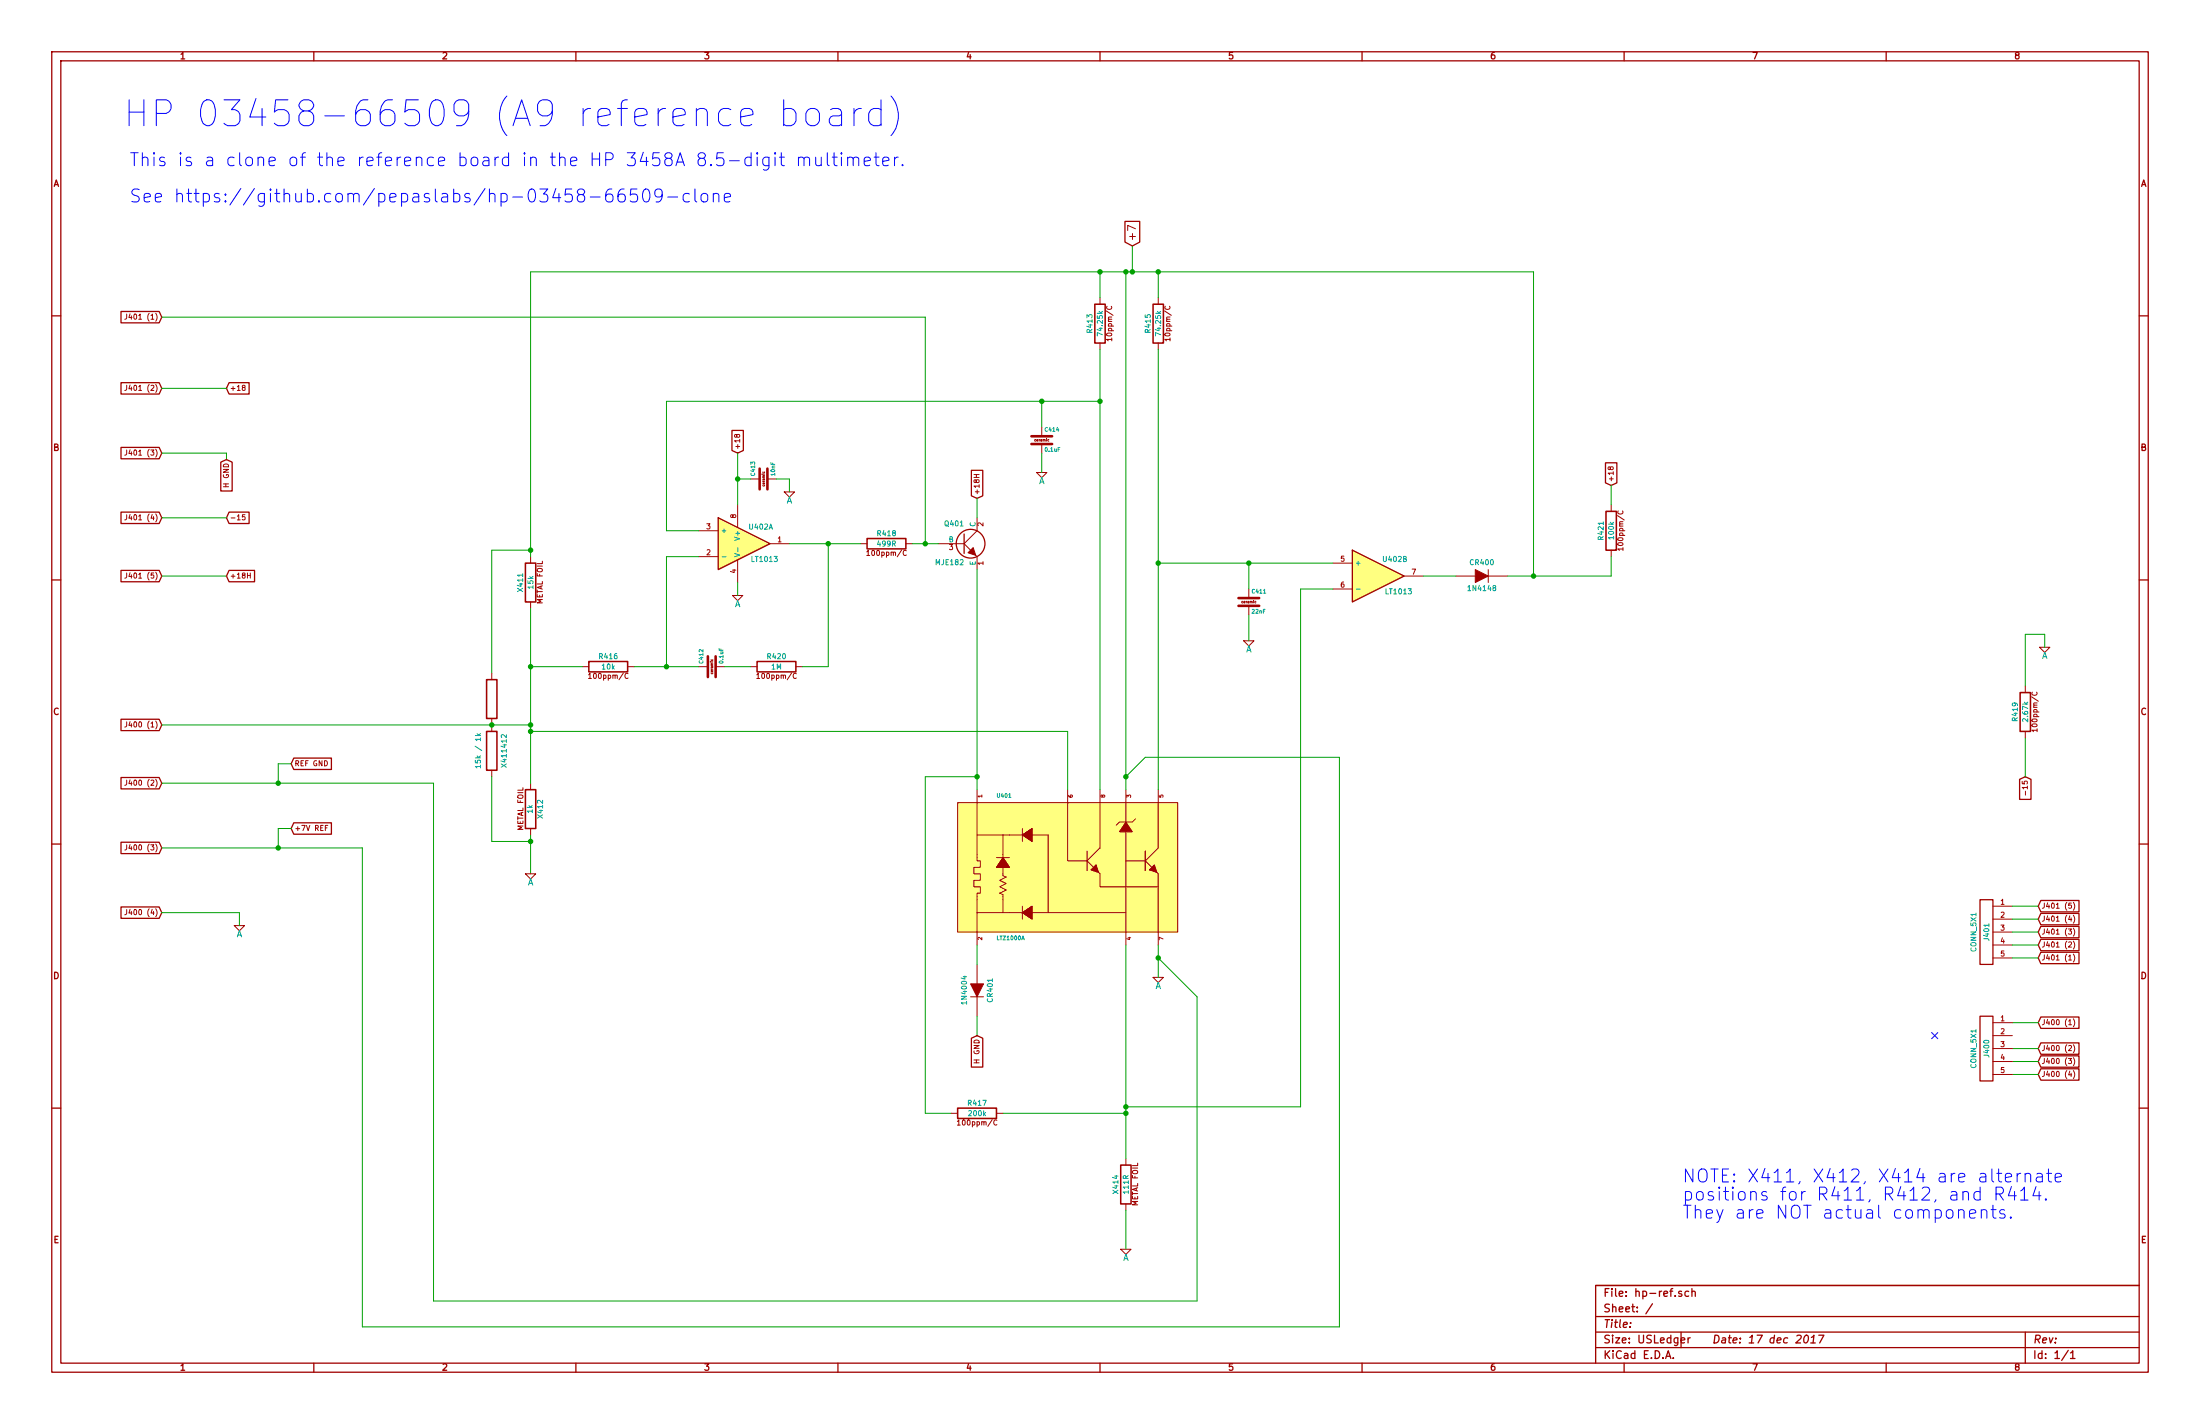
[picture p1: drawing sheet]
EESchema Schematic File Version 2
LIBS:PL_analog_ICs
LIBS:PL_capacitors
LIBS:PL_comms
LIBS:PL_connectors
LIBS:PL_diodes
LIBS:PL_displays
LIBS:PL_GPIB
LIBS:PL_inductors
LIBS:PL_LEDs
LIBS:PL_microcontrollers
LIBS:PL_mounting_holes
LIBS:PL_opamps
LIBS:PL_opto
LIBS:PL_power
LIBS:PL_references
LIBS:PL_regulators
LIBS:PL_relays
LIBS:PL_resistors
LIBS:PL_sensors
LIBS:PL_switchers
LIBS:PL_switches
LIBS:PL_transistors
LIBS:power
LIBS:device
LIBS:transistors
LIBS:conn
LIBS:linear
LIBS:regul
LIBS:74xx
LIBS:cmos4000
LIBS:adc-dac
LIBS:memory
LIBS:xilinx
LIBS:special
LIBS:microcontrollers
LIBS:dsp
LIBS:microchip
LIBS:analog_switches
LIBS:motorola
LIBS:texas
LIBS:intel
LIBS:audio
LIBS:interface
LIBS:digital-audio
LIBS:philips
LIBS:display
LIBS:cypress
LIBS:siliconi
LIBS:opto
LIBS:atmel
LIBS:contrib
LIBS:valves
LIBS:hp-ref-cache
EELAYER 27 0
EELAYER END
$Descr USLedger 17000 11000
encoding utf-8
Sheet 1 1
Title ""
Date "17 dec 2017"
Rev ""
Comp ""
Comment1 ""
Comment2 ""
Comment3 ""
Comment4 ""
$EndDescr
$Comp
L LTZ1000A U401
U 1 1
P 8250 6650
F 0 "U401" H 7700 7150 30  0000 L CNN
F 1 "LTZ1000A" H 7700 6050 30  0000 L CNN
F 2 "~" H 7975 6875 60  0000 C CNN
F 3 "~" H 7975 6875 60  0000 C CNN
	1    8250 6650
	1    0    0    -1  
$EndComp
$Comp
L C_CER C412
U 1 1
P 5500 5150
F 0 "C412" H 5520 5210 30  0000 L BNN
F 1 "0.1uF" H 5520 5090 30  0000 L TNN
F 2 "" H 5538 5000 30  0000 C CNN
F 3 "" H 5500 5150 60  0000 C CNN
	1    5500 5150
	0    -1   -1   0   
$EndComp
$Comp
L C_CER C411
U 1 1
P 9650 4650
F 0 "C411" H 9670 4710 30  0000 L BNN
F 1 "22nF" H 9670 4590 30  0000 L TNN
F 2 "" H 9688 4500 30  0000 C CNN
F 3 "" H 9650 4650 60  0000 C CNN
	1    9650 4650
	1    0    0    -1  
$EndComp
$Comp
L C_CER C413
U 1 1
P 5900 3700
F 0 "C413" H 5920 3760 30  0000 L BNN
F 1 "10nF" H 5920 3640 30  0000 L TNN
F 2 "" H 5938 3550 30  0000 C CNN
F 3 "" H 5900 3700 60  0000 C CNN
	1    5900 3700
	0    -1   -1   0   
$EndComp
$Comp
L C_CER C414
U 1 1
P 8050 3400
F 0 "C414" H 8070 3460 30  0000 L BNN
F 1 "0.1uF" H 8070 3340 30  0000 L TNN
F 2 "" H 8088 3250 30  0000 C CNN
F 3 "" H 8050 3400 60  0000 C CNN
	1    8050 3400
	1    0    0    -1  
$EndComp
$Comp
L DIODE CR400
U 1 1
P 11450 4450
F 0 "CR400" H 11450 4550 40  0000 C CNN
F 1 "1N4148" H 11450 4350 40  0000 C CNN
F 2 "~" H 11450 4450 60  0000 C CNN
F 3 "~" H 11450 4450 60  0000 C CNN
	1    11450 4450
	1    0    0    -1  
$EndComp
$Comp
L DIODE CR401
U 1 1
P 7550 7650
F 0 "CR401" H 7550 7750 40  0000 C CNN
F 1 "1N4004" H 7550 7550 40  0000 C CNN
F 2 "~" H 7550 7650 60  0000 C CNN
F 3 "~" H 7550 7650 60  0000 C CNN
	1    7550 7650
	0    1    1    0   
$EndComp
$Comp
L CONN_5X1 J401
U 1 1
P 15350 7200
F 0 "J401" V 15350 7200 40  0000 C CNN
F 1 "CONN_5X1" V 15450 7200 40  0000 C CNN
F 2 "~" H 15400 7350 60  0000 C CNN
F 3 "~" H 15400 7350 60  0000 C CNN
	1    15350 7200
	-1   0    0    -1  
$EndComp
$Comp
L NPN_ECB Q401
U 1 1
P 7450 4200
F 0 "Q401" H 7450 4350 40  0000 R CNN
F 1 "MJE182" H 7450 4050 40  0000 R CNN
F 2 "~" H 7450 4200 60  0000 C CNN
F 3 "~" H 7450 4200 60  0000 C CNN
	1    7450 4200
	1    0    0    -1  
$EndComp
$Comp
L R_FOIL X411
U 1 1
P 4100 4500
F 0 "X411" V 4180 4500 40  0000 C CNN
F 1 "15k" V 4100 4500 40  0000 C CNN
F 2 "~" V 4030 4500 30  0000 C CNN
F 3 "~" H 4100 4500 30  0000 C CNN
	1    4100 4500
	-1   0    0    1   
$EndComp
$Comp
L R_FOIL X412
U 1 1
P 4100 6250
F 0 "X412" V 4180 6250 40  0000 C CNN
F 1 "1k" V 4100 6250 40  0000 C CNN
F 2 "~" V 4030 6250 30  0000 C CNN
F 3 "~" H 4100 6250 30  0000 C CNN
	1    4100 6250
	1    0    0    -1  
$EndComp
$Comp
L R_FOIL X414
U 1 1
P 8700 9150
F 0 "X414" V 8780 9150 40  0000 C CNN
F 1 "111R" V 8700 9150 40  0000 C CNN
F 2 "~" V 8630 9150 30  0000 C CNN
F 3 "~" H 8700 9150 30  0000 C CNN
	1    8700 9150
	-1   0    0    1   
$EndComp
$Comp
L R_10PPM R413
U 1 1
P 8500 2500
F 0 "R413" V 8580 2500 40  0000 C CNN
F 1 "74.25k" V 8500 2500 40  0000 C CNN
F 2 "~" V 8430 2500 30  0000 C CNN
F 3 "~" H 8500 2500 30  0000 C CNN
	1    8500 2500
	-1   0    0    1   
$EndComp
$Comp
L R_10PPM R415
U 1 1
P 8950 2500
F 0 "R415" V 9030 2500 40  0000 C CNN
F 1 "74.25k" V 8950 2500 40  0000 C CNN
F 2 "~" V 8880 2500 30  0000 C CNN
F 3 "~" H 8950 2500 30  0000 C CNN
	1    8950 2500
	-1   0    0    1   
$EndComp
$Comp
L R_100PPM R416
U 1 1
P 4700 5150
F 0 "R416" V 4780 5150 40  0000 C CNN
F 1 "10k" V 4700 5150 40  0000 C CNN
F 2 "~" V 4630 5150 30  0000 C CNN
F 3 "~" H 4700 5150 30  0000 C CNN
	1    4700 5150
	0    -1   -1   0   
$EndComp
$Comp
L R_100PPM R417
U 1 1
P 7550 8600
F 0 "R417" V 7630 8600 40  0000 C CNN
F 1 "200k" V 7550 8600 40  0000 C CNN
F 2 "~" V 7480 8600 30  0000 C CNN
F 3 "~" H 7550 8600 30  0000 C CNN
	1    7550 8600
	0    -1   -1   0   
$EndComp
$Comp
L R_100PPM R418
U 1 1
P 6850 4200
F 0 "R418" V 6930 4200 40  0000 C CNN
F 1 "499R" V 6850 4200 40  0000 C CNN
F 2 "~" V 6780 4200 30  0000 C CNN
F 3 "~" H 6850 4200 30  0000 C CNN
	1    6850 4200
	0    -1   -1   0   
$EndComp
$Comp
L R_100PPM R419
U 1 1
P 15650 5500
F 0 "R419" V 15730 5500 40  0000 C CNN
F 1 "2.67k" V 15650 5500 40  0000 C CNN
F 2 "~" V 15580 5500 30  0000 C CNN
F 3 "~" H 15650 5500 30  0000 C CNN
	1    15650 5500
	-1   0    0    1   
$EndComp
$Comp
L R_100PPM R420
U 1 1
P 6000 5150
F 0 "R420" V 6080 5150 40  0000 C CNN
F 1 "1M" V 6000 5150 40  0000 C CNN
F 2 "~" V 5930 5150 30  0000 C CNN
F 3 "~" H 6000 5150 30  0000 C CNN
	1    6000 5150
	0    -1   -1   0   
$EndComp
$Comp
L R_100PPM R421
U 1 1
P 12450 4100
F 0 "R421" V 12530 4100 40  0000 C CNN
F 1 "100k" V 12450 4100 40  0000 C CNN
F 2 "~" V 12380 4100 30  0000 C CNN
F 3 "~" H 12450 4100 30  0000 C CNN
	1    12450 4100
	-1   0    0    1   
$EndComp
$Comp
L LT1013 U402
U 1 1
P 5750 4200
F 0 "U402" H 5800 4325 40  0000 L CNN
F 1 "LT1013" H 5800 4075 40  0000 L CNN
F 2 "~" H 5750 4200 50  0000 C CNN
F 3 "~" H 5750 4200 50  0000 C CNN
	1    5750 4200
	1    0    0    -1  
$EndComp
$Comp
L LT1013 U402
U 2 1
P 10650 4450
F 0 "U402" H 10700 4575 40  0000 L CNN
F 1 "LT1013" H 10700 4325 40  0000 L CNN
F 2 "~" H 10650 4450 50  0000 C CNN
F 3 "~" H 10650 4450 50  0000 C CNN
	2    10650 4450
	1    0    0    -1  
$EndComp
Text Notes 13000 9150 0    100  ~ 0
NOTE: X411, X412, X414 are alternate\npositions for R411, R412, and R414.\nThey are NOT actual components.
Text GLabel 15750 7400 2    40   Input ~ 0
J401 (1)
Text GLabel 15750 7300 2    40   Input ~ 0
J401 (2)
Text GLabel 15750 7200 2    40   Input ~ 0
J401 (3)
Text GLabel 15750 7100 2    40   Input ~ 0
J401 (4)
Text GLabel 15750 7000 2    40   Input ~ 0
J401 (5)
Wire Wire Line
	15550 7000 15750 7000
Wire Wire Line
	15550 7100 15750 7100
Wire Wire Line
	15550 7200 15750 7200
Wire Wire Line
	15550 7300 15750 7300
Wire Wire Line
	15550 7400 15750 7400
Text GLabel 15750 7900 2    40   Input ~ 0
J400 (1)
Text GLabel 15750 8100 2    40   Input ~ 0
J400 (2)
Text GLabel 15750 8200 2    40   Input ~ 0
J400 (3)
Text GLabel 15750 8300 2    40   Input ~ 0
J400 (4)
Wire Wire Line
	15550 7900 15750 7900
Wire Wire Line
	15550 8100 15750 8100
Wire Wire Line
	15550 8200 15750 8200
Wire Wire Line
	15550 8300 15750 8300
Text GLabel 1250 2450 0    40   Input ~ 0
J401 (1)
Text GLabel 1250 3000 0    40   Input ~ 0
J401 (2)
Text GLabel 1250 3500 0    40   Input ~ 0
J401 (3)
Text GLabel 1250 4000 0    40   Input ~ 0
J401 (4)
Text GLabel 1250 4450 0    40   Input ~ 0
J401 (5)
Text GLabel 1250 5600 0    40   Input ~ 0
J400 (1)
Text GLabel 1250 6050 0    40   Input ~ 0
J400 (2)
Text GLabel 1250 6550 0    40   Input ~ 0
J400 (3)
Text GLabel 1250 7050 0    40   Input ~ 0
J400 (4)
Text GLabel 1750 3000 2    40   Input ~ 0
+18
Text GLabel 1750 4000 2    40   Input ~ 0
-15
Text GLabel 1750 4450 2    40   Input ~ 0
+18H
Wire Wire Line
	1250 3500 1750 3500
Wire Wire Line
	1750 3500 1750 3550
Wire Wire Line
	1250 3000 1750 3000
Wire Wire Line
	1250 4000 1750 4000
Wire Wire Line
	1250 4450 1750 4450
$Comp
L A #PWR02
U 1 1
P 1850 7150
F 0 "#PWR02" H 1850 7150 40  0001 C CNN
F 1 "A" H 1850 7080 50  0000 C CNN
F 2 "" H 1850 7150 60  0000 C CNN
F 3 "" H 1850 7150 60  0000 C CNN
	1    1850 7150
	1    0    0    -1  
$EndComp
Wire Wire Line
	1250 7050 1850 7050
Wire Wire Line
	1850 7050 1850 7150
Wire Wire Line
	4100 4700 4100 6050
Wire Wire Line
	4100 2100 4100 4300
Wire Wire Line
	4100 6450 4100 6750
$Comp
L A #PWR03
U 1 1
P 4100 6750
F 0 "#PWR03" H 4100 6750 40  0001 C CNN
F 1 "A" H 4100 6680 50  0000 C CNN
F 2 "" H 4100 6750 60  0000 C CNN
F 3 "" H 4100 6750 60  0000 C CNN
	1    4100 6750
	1    0    0    -1  
$EndComp
Wire Wire Line
	4500 5150 4100 5150
Connection ~ 4100 5150
$Comp
L A #PWR04
U 1 1
P 5700 4600
F 0 "#PWR04" H 5700 4600 40  0001 C CNN
F 1 "A" H 5700 4530 50  0000 C CNN
F 2 "" H 5700 4600 60  0000 C CNN
F 3 "" H 5700 4600 60  0000 C CNN
	1    5700 4600
	1    0    0    -1  
$EndComp
Wire Wire Line
	5700 4500 5700 4600
Wire Wire Line
	5600 5150 5800 5150
Wire Wire Line
	4900 5150 5400 5150
Wire Wire Line
	5400 4300 5150 4300
Wire Wire Line
	5150 4300 5150 5150
Connection ~ 5150 5150
Wire Wire Line
	6100 4200 6650 4200
Wire Wire Line
	6200 5150 6400 5150
Wire Wire Line
	6400 5150 6400 4200
Connection ~ 6400 4200
Text GLabel 5700 3500 1    40   Input ~ 0
+18
Wire Wire Line
	5700 3500 5700 3900
Wire Wire Line
	5800 3700 5700 3700
Connection ~ 5700 3700
$Comp
L A #PWR05
U 1 1
P 6100 3800
F 0 "#PWR05" H 6100 3800 40  0001 C CNN
F 1 "A" H 6100 3730 50  0000 C CNN
F 2 "" H 6100 3800 60  0000 C CNN
F 3 "" H 6100 3800 60  0000 C CNN
	1    6100 3800
	1    0    0    -1  
$EndComp
Wire Wire Line
	6000 3700 6100 3700
Wire Wire Line
	6100 3700 6100 3800
Wire Wire Line
	7050 4200 7250 4200
Text GLabel 7550 3850 1    40   Input ~ 0
+18H
Wire Wire Line
	7550 4000 7550 3850
Wire Wire Line
	7550 4400 7550 6100
Wire Wire Line
	7550 7450 7550 7300
Wire Wire Line
	7550 7850 7550 8000
Wire Wire Line
	7150 2450 7150 4200
Wire Wire Line
	1250 2450 7150 2450
Connection ~ 7150 4200
Text GLabel 8750 1900 1    60   Input ~ 0
+7
Wire Wire Line
	5400 4100 5150 4100
Wire Wire Line
	5150 4100 5150 3100
Wire Wire Line
	5150 3100 8500 3100
Wire Wire Line
	8500 2700 8500 6100
Wire Wire Line
	8950 2700 8950 6100
Connection ~ 8500 3100
Wire Wire Line
	8050 3300 8050 3100
Connection ~ 8050 3100
$Comp
L A #PWR07
U 1 1
P 8050 3650
F 0 "#PWR07" H 8050 3650 40  0001 C CNN
F 1 "A" H 8050 3580 50  0000 C CNN
F 2 "" H 8050 3650 60  0000 C CNN
F 3 "" H 8050 3650 60  0000 C CNN
	1    8050 3650
	1    0    0    -1  
$EndComp
Wire Wire Line
	8050 3500 8050 3650
Wire Wire Line
	8500 2300 8500 2100
Wire Wire Line
	4100 2100 11850 2100
Wire Wire Line
	8950 2100 8950 2300
Wire Wire Line
	8700 2100 8700 6100
Connection ~ 8700 2100
Wire Wire Line
	8750 1900 8750 2100
Connection ~ 8750 2100
Connection ~ 8500 2100
Wire Wire Line
	1250 5600 4100 5600
Connection ~ 4100 5600
Wire Wire Line
	4100 5650 8250 5650
Wire Wire Line
	8250 5650 8250 6100
Connection ~ 4100 5650
Wire Wire Line
	8700 7300 8700 8950
$Comp
L A #PWR08
U 1 1
P 8700 9650
F 0 "#PWR08" H 8700 9650 40  0001 C CNN
F 1 "A" H 8700 9580 50  0000 C CNN
F 2 "" H 8700 9650 60  0000 C CNN
F 3 "" H 8700 9650 60  0000 C CNN
	1    8700 9650
	1    0    0    -1  
$EndComp
Wire Wire Line
	8700 9350 8700 9650
$Comp
L A #PWR09
U 1 1
P 8950 7550
F 0 "#PWR09" H 8950 7550 40  0001 C CNN
F 1 "A" H 8950 7480 50  0000 C CNN
F 2 "" H 8950 7550 60  0000 C CNN
F 3 "" H 8950 7550 60  0000 C CNN
	1    8950 7550
	1    0    0    -1  
$EndComp
Wire Wire Line
	8950 7300 8950 7550
Wire Wire Line
	7750 8600 8700 8600
Connection ~ 8700 8600
Wire Wire Line
	7550 6000 7150 6000
Wire Wire Line
	7150 6000 7150 8600
Wire Wire Line
	7150 8600 7350 8600
Connection ~ 7550 6000
Wire Wire Line
	8950 7400 9250 7700
Wire Wire Line
	9250 7700 9250 10050
Wire Wire Line
	9250 10050 3350 10050
Wire Wire Line
	3350 10050 3350 6050
Wire Wire Line
	3350 6050 1250 6050
Connection ~ 8950 7400
Text GLabel 2250 5900 2    40   Input ~ 0
REF GND
Wire Wire Line
	2250 5900 2150 5900
Wire Wire Line
	2150 5900 2150 6050
Connection ~ 2150 6050
Text GLabel 2250 6400 2    40   Input ~ 0
+7V REF
Wire Wire Line
	8950 4350 10300 4350
Connection ~ 8950 4350
Wire Wire Line
	9650 4550 9650 4350
Connection ~ 9650 4350
$Comp
L A #PWR010
U 1 1
P 9650 4950
F 0 "#PWR010" H 9650 4950 40  0001 C CNN
F 1 "A" H 9650 4880 50  0000 C CNN
F 2 "" H 9650 4950 60  0000 C CNN
F 3 "" H 9650 4950 60  0000 C CNN
	1    9650 4950
	1    0    0    -1  
$EndComp
Wire Wire Line
	9650 4750 9650 4950
Wire Wire Line
	8700 8550 10050 8550
Wire Wire Line
	10050 8550 10050 4550
Wire Wire Line
	10050 4550 10300 4550
Connection ~ 8700 8550
Wire Wire Line
	8700 6000 8850 5850
Wire Wire Line
	8850 5850 10350 5850
Wire Wire Line
	10350 5850 10350 10250
Wire Wire Line
	10350 10250 2800 10250
Wire Wire Line
	2800 10250 2800 6550
Wire Wire Line
	2800 6550 1250 6550
Connection ~ 8700 6000
Wire Wire Line
	2250 6400 2150 6400
Wire Wire Line
	2150 6400 2150 6550
Connection ~ 2150 6550
Wire Wire Line
	11000 4450 11250 4450
Wire Wire Line
	11850 2100 11850 4450
Wire Wire Line
	11650 4450 12450 4450
Connection ~ 8950 2100
Text GLabel 12450 3750 1    40   Input ~ 0
+18
Wire Wire Line
	12450 4450 12450 4300
Connection ~ 11850 4450
Wire Wire Line
	12450 3900 12450 3750
$Comp
L A #PWR011
U 1 1
P 15800 5000
F 0 "#PWR011" H 15800 5000 40  0001 C CNN
F 1 "A" H 15800 4930 50  0000 C CNN
F 2 "" H 15800 5000 60  0000 C CNN
F 3 "" H 15800 5000 60  0000 C CNN
	1    15800 5000
	1    0    0    -1  
$EndComp
Text GLabel 15650 6000 3    40   Input ~ 0
-15
Wire Wire Line
	15650 5700 15650 6000
Wire Wire Line
	15650 5300 15650 4900
Wire Wire Line
	15650 4900 15800 4900
Wire Wire Line
	15800 4900 15800 5000
Text Notes 950  1000 0    200  ~ 0
HP 03458-66509 (A9 reference board)
Text Notes 1000 1300 0    100  ~ 0
This is a clone of the reference board in the HP 3458A 8.5-digit multimeter.\n\nSee https://github.com/pepaslabs/hp-03458-66509-clone
$Comp
L R_DIVIDER X411412
U 1 1
P 3800 5600
F 0 "X411412" V 3900 5400 40  0000 C CNN
F 1 "15k / 1k" V 3700 5400 40  0000 C CNN
F 2 "~" V 3730 5800 30  0000 C CNN
F 3 "~" H 3800 5800 30  0000 C CNN
	1    3800 5600
	1    0    0    -1  
$EndComp
Wire Wire Line
	3800 5200 3800 4250
Wire Wire Line
	3800 4250 4100 4250
Connection ~ 4100 4250
Wire Wire Line
	3800 6000 3800 6500
Wire Wire Line
	3800 6500 4100 6500
Connection ~ 4100 6500
$Comp
L CONN_5X1 J400
U 1 1
P 15350 8100
F 0 "J400" V 15350 8100 40  0000 C CNN
F 1 "CONN_5X1" V 15450 8100 40  0000 C CNN
F 2 "~" H 15400 8250 60  0000 C CNN
F 3 "~" H 15400 8250 60  0000 C CNN
	1    15350 8100
	-1   0    0    -1  
$EndComp
NoConn ~ 14950 8000
Connection ~ 3800 5600
Text GLabel 1750 3550 3    40   Input ~ 0
H GND
Text GLabel 7550 8000 3    40   Input ~ 0
H GND
$EndSCHEMATC
